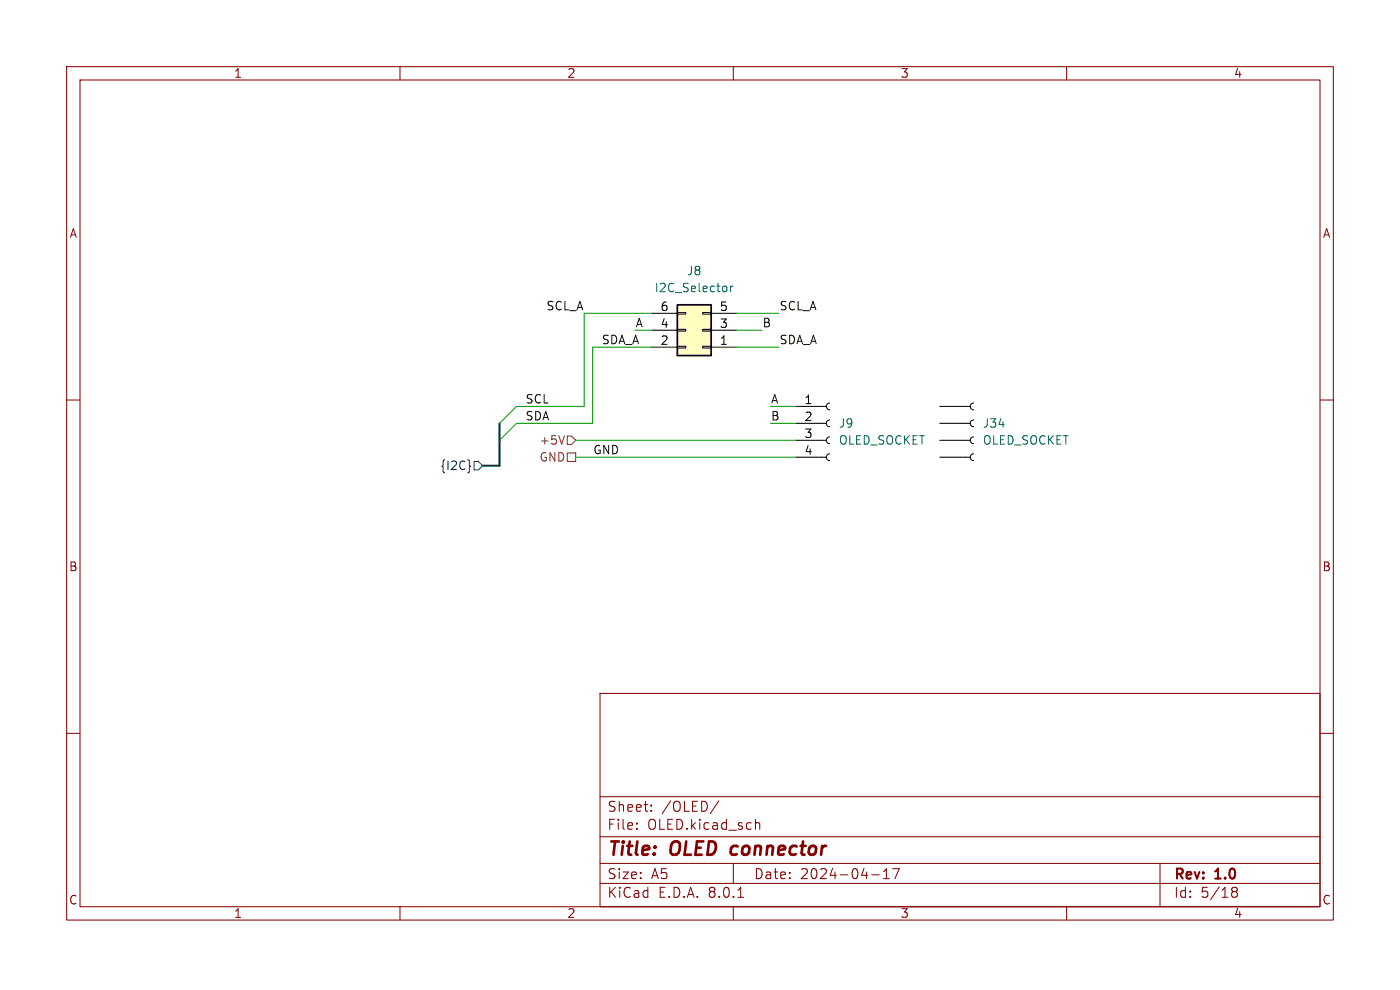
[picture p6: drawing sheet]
<svg xmlns="http://www.w3.org/2000/svg" width="297mm" height="210mm" viewBox="0 0 297 210" stroke-linecap="round" stroke-linejoin="round" font-family="sans-serif">
<g fill="none" stroke="#840000" stroke-width=".22">
<path d="M14.1 14.1h268.8v181.1h-268.8zM17 17h263v175.3h-263zM84.9 14.1v2.9M155.6 14.1v2.9M226.3 14.1v2.9M14.1 84.9h2.9M280 84.9h2.9M14.1 155.6h2.9M127.3 147.1h152.7v45.2h-152.7zM280 155.6h2.9M127.3 177.5h152.7M127.3 169h152.7"/>
<path d="M135.1 175.7v.2M135.1 174.6v.2M138.1 171.9v.2M138.1 170.8v.2M152.5 169.9l-1.8 2.7M160.3 173.8v2.1M160.3 174.7a.53 .53 0 0 1 .9 .1v1.1M84.9 192.3v2.9M127.3 187.4h152.7M127.3 183.2h152.7M155.6 192.3v2.9M155.6 183.2v4.2"/>
<path d="M156.5 190.3h1.2M184.9 185.6h1.6M187.4 186.4h1.3M187.4 184.9l.6-.6v2.1M189.4 184.3h1.4l-.9 2.1M226.3 192.3v2.9M246.1 183.2v9.1M261.3 188.7l.4 .4M261.3 188.6l.4-.4 .6 .1 .2 .4-.4 .4M261.7 189.1h.4M261.7 189.1l-.4 .4M262.1 189.1l.4 .4-.1 .6-.3 .2h-.4l-.4-.4"/>
</g>
<path d="M155.3 179.7l-.3 1.1 .5 .5" fill="none" stroke="#840000" stroke-width=".57"/>
<path d="M199.4 97h6.4M199.4 93.4h6.4M199.4 89.8h6.4M199.4 86.2h6.4M206.6 96.3a.72 .72 0 0 0-.8 .7 .72 .72 0 0 0 .8 .7M206.6 92.7a.72 .72 0 0 0-.8 .7 .72 .72 0 0 0 .8 .7M206.6 89.1a.72 .72 0 0 0-.8 .7 .72 .72 0 0 0 .8 .7M206.6 85.5a.72 .72 0 0 0-.8 .7 .72 .72 0 0 0 .8 .7" fill="none" stroke="#000" stroke-width=".22"/>
<path d="M143.7 64.7h7.2v10.7h-7.2z" fill="#ffffc2"/>
<g fill="none" stroke="#000" stroke-width=".22">
<path d="M138.3 73.6h5.4M138.3 70h5.4M138.3 66.5h5.4M143.7 66.3h1.8v.3h-1.8zM143.7 69.9h1.8v.3h-1.8zM143.7 73.5h1.8v.3h-1.8zM149.1 66.3h1.8v.3h-1.8zM149.1 69.9h1.8v.3h-1.8zM149.1 73.5h1.8v.3h-1.8zM150.9 73.6h5.4M150.9 70h5.4M150.9 66.5h5.4"/>
<path d="M168.8 97h6.5M168.8 93.4h6.5M168.8 89.8h6.5M168.8 86.2h6.5M176 96.3a.72 .72 0 0 0-.7 .7 .72 .72 0 0 0 .7 .7M176 92.7a.72 .72 0 0 0-.7 .7 .72 .72 0 0 0 .7 .7M176 89.1a.72 .72 0 0 0-.7 .7 .72 .72 0 0 0 .7 .7M176 85.5a.72 .72 0 0 0-.7 .7 .72 .72 0 0 0 .7 .7"/>
</g>
<path d="M143.7 64.7h7.2v10.7h-7.2z" fill="none" stroke="#000" stroke-width=".36"/>
<path d="M154 60.8l.2 .2v.5l-.2 .3M155 60.7v1.2M155.5 60.7l-.4 .1-.1 .2" fill="none" stroke="#006464" stroke-width=".22"/>
<path d="M99.6 98.7l.2 .2-.2 .3M100.6 97.9h.9l.9 .9-.9 .9h-.9z" fill="none" stroke="#000084" stroke-width=".22"/>
<path d="M119.8 92.4l-.6 1.8M120.3 96.1h1.8v1.8h-1.8zM120.3 92.5h.9l.9 .9-.9 .9h-.9z" fill="none" stroke="#725600" stroke-width=".22"/>
<path d="M106 89.8v9h-3.6" fill="none" stroke="#000084" stroke-width=".43"/>
<path d="M134.7 70h3.6M138.3 73.6h-12.6v16.2h-16.1l-3.6 3.6M138.3 66.5h-14.4v19.7h-14.3l-3.6 3.6M156.3 73.6h8.9M156.3 66.5h8.9M156.3 70h5.3M122.1 97h46.7M122.1 93.4h46.7M163.4 89.8h5.4M163.4 86.2h5.4" fill="none" stroke="#009600" stroke-width=".22"/>
<g font-size="3.9" fill="#840000">
<text x="128.7" y="182.3">Title:</text>
<text x="142.4" y="182.3">OLED</text>
<text x="156.3" y="182.3">connector</text>
</g>
<g font-size="3" fill="#840000">
<text x="128.7" y="172.5">Sheet:</text>
<text x="140.3" y="172.5">/OLED/</text>
<text x="128.7" y="176.3">File:</text>
<text x="137.3" y="176.3">OLED.kicad_sch</text>
<text x="128.7" y="190.8">KiCad</text>
<text x="128.7" y="186.8">Size:</text>
<text x="138.1" y="186.8">A5</text>
<text x="139.6" y="190.8">E.D.A.</text>
<text x="150.4" y="190.8">8.0.1</text>
<text x="159.8" y="186.8">Date:</text>
<text x="169.7" y="186.8">2024-04-17</text>
<text x="248.9" y="187.1">Rev:</text>
<text x="248.9" y="190.8">Id:</text>
<text x="254.7" y="190.8">5/18</text>
<text x="257.9" y="187.1">1.0</text>
</g>
<g font-size="2.6" fill="#840000">
<text x="49.5" y="16.8">1</text>
<text x="120.2" y="16.8">2</text>
<text x="190.9" y="16.8">3</text>
<text x="261.6" y="16.8">4</text>
<text x="14.6" y="50.7">A</text>
<text x="280.5" y="50.7">A</text>
<text x="14.5" y="121.5">B</text>
<text x="280.4" y="121.5">B</text>
<text x="14.5" y="192.2">C</text>
<text x="49.5" y="195">1</text>
<text x="120.2" y="195">2</text>
<text x="190.9" y="195">3</text>
<text x="261.6" y="195">4</text>
<text x="280.4" y="192.2">C</text>
</g>
<g font-size="2.5" fill="#006464">
<text x="145.6" y="58.7">J8</text>
<text x="138.8" y="62.3">I2C_Selector</text>
<text x="177.8" y="91">J9</text>
<text x="177.8" y="94.6">OLED_SOCKET</text>
<text x="208.4" y="91">J34</text>
<text x="208.4" y="94.6">OLED_SOCKET</text>
</g>
<g font-size="2.5" fill="#0f0f0f">
<text x="115.8" y="66">SCL_A</text>
<text x="165.2" y="66">SCL_A</text>
<text x="134.7" y="69.6">A</text>
<text x="161.6" y="69.6">B</text>
<text x="127.5" y="73.1">SDA_A</text>
<text x="165.2" y="73.1">SDA_A</text>
<text x="111.4" y="85.7">SCL</text>
<text x="111.4" y="89.3">SDA</text>
<text x="163.4" y="89.3">B</text>
<text x="163.4" y="85.7">A</text>
<text x="125.7" y="96.5">GND</text>
</g>
<g font-size="2.5">
<text x="140" y="69.7">4</text>
<text x="140" y="66.1">6</text>
<text x="152.6" y="69.7">3</text>
<text x="152.6" y="66.1">5</text>
<text x="140" y="73.3">2</text>
<text x="152.6" y="73.3">1</text>
<text x="170.5" y="85.9">1</text>
<text x="170.5" y="89.4">2</text>
<text x="170.5" y="93">3</text>
<text x="170.5" y="96.6">4</text>
</g>
<g font-size="2.5" fill="#725600">
<text x="114.3" y="94.6">+5V</text>
<text x="114.3" y="98.2">GND</text>
</g>
<text font-size="2.5" fill="#000084" x="93.3" y="100">{I2C}</text>
</svg>
